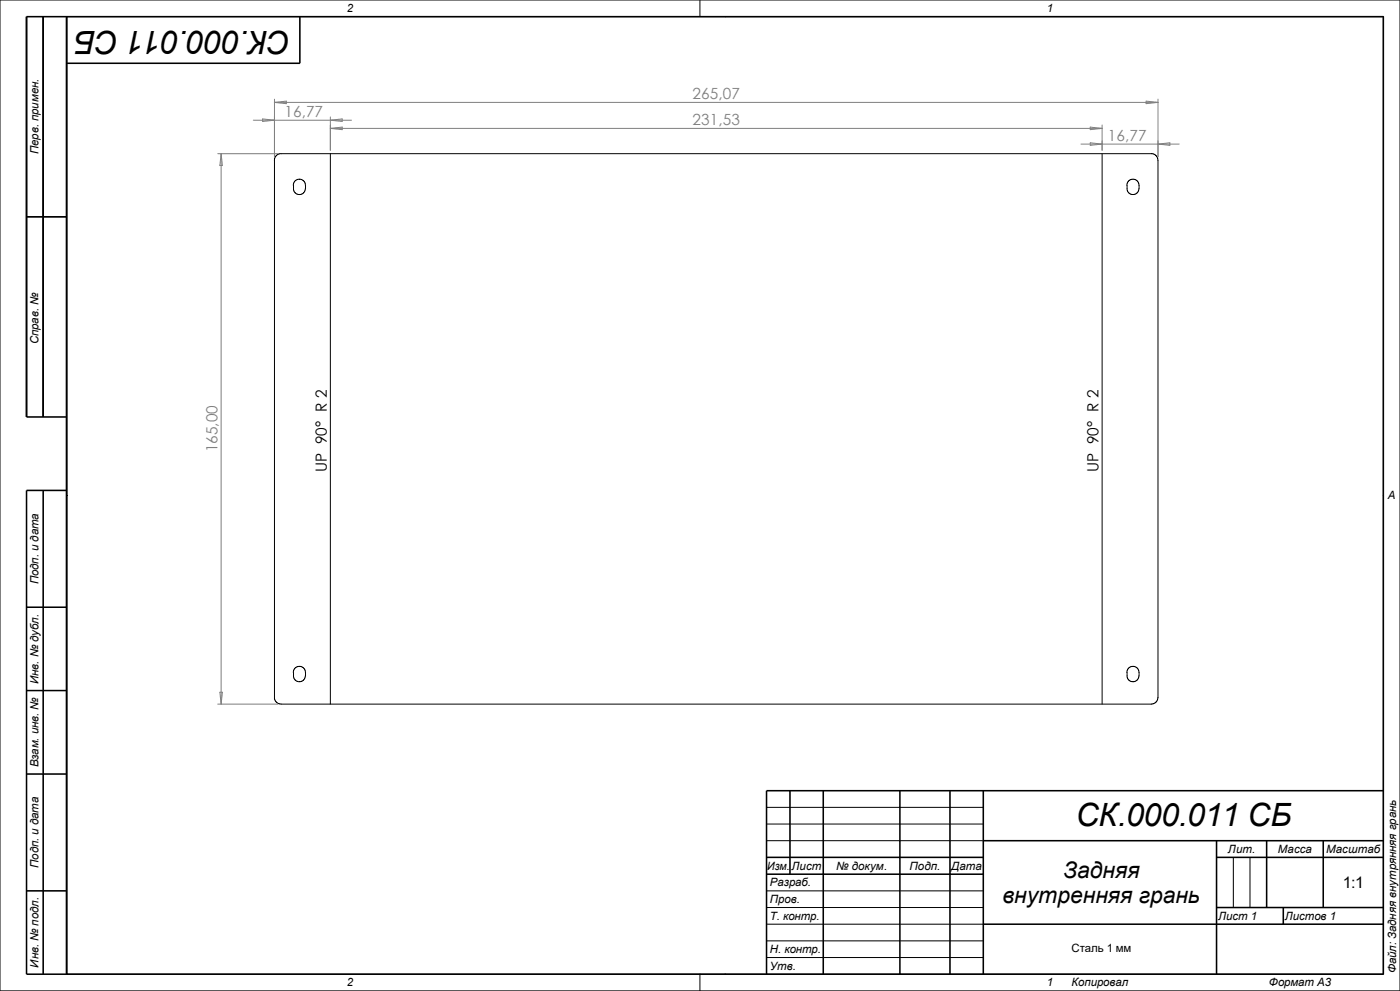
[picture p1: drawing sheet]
<svg xmlns="http://www.w3.org/2000/svg" width="420mm" height="297mm" viewBox="0 0 420 297" stroke-linecap="round" stroke-linejoin="round" font-family="sans-serif">
<g fill="none" stroke="#000" stroke-width=".3">
<path d="M0 0h420v297h-420zM20 5h395v287h-395zM210 0v5M217.5 5h.1M82.3 48l.5-1.3 1.1-.6 261.5-.1 1.1 .4 .5 .5 .4 1.1v161l-.4 1.1-.5 .6-1.1 .3h-261.1l-1.1-.3-.6-.6-.3-.7v-161.4M88 55.5l.1-.6 .6-.8 .8-.4 .8 .1 .6 .3 .6 .8 .2 1.7M88.1 55.5v1.7l.5 .7 .7 .4h.9l.8-.4 .5-.7 .1-.6M99.1 46.1v164.9M330.6 46.1v164.9M338.1 55.5l.1 1.7 .8 .9 1.4 .2 1-.9 .3-.8v-1.4l-.8-1.2-1-.3-1 .3-.6 .5-.3 1M8 65h12M20 148.5h.1"/>
<path d="M415 148.5h.1M88 201.5l.1-.6 .6-.8 .8-.4 .8 .1 .6 .3 .6 .8 .2 1.7M88.1 201.5v1.7l.5 .7 .7 .4h.9l.8-.4 .5-.7 .1-.6M338.1 201.5l.1 1.7 .8 .9 1.4 .2 1-.8 .3-.9v-1.4l-.8-1.2-1-.3-1 .3-.6 .5-.3 1M230 242h65M230 247h65M230 252h65M370 257v15M375 257v15M230 267h65M230 272h65M230 277h65"/>
<path d="M210 292v5M217.5 292h.1M230 282h65M230 287h65"/>
</g>
<g fill="none" stroke="#000" stroke-width=".47">
<path d="M13 5v120M20 5v287M90 5v14h-70M8 65h12M20 125h-12v-120h407v287h-407v-145h12M13 147v145M8 182h12M8 207h12M8 232h12M237 237v25M247 237v55M270 237v55"/>
<path d="M285 237v55M295 237v55M415 237h-185v55M230 257h65M295 252h120M365 257h50M365 252v40M380 252v20M397 252v20M8 267h12M230 262h65M295 277h120"/>
<path d="M365 272h50M385 272v5"/>
</g>
<g fill="none" stroke="#808080" stroke-width=".3">
<path d="M76 36h29.5M78.8 35.6l3.5 .4-3.5 .4zM82.3 29.7v17.3M82.3 30.7l3.6-.4v.8zM82.3 30.7h265.1M99.1 35.1v9.9M99.1 36l3.6-.4v.8zM99.1 38.5l3.6-.4v.8zM99.1 38.5h231.5M327.1 38.1l3.5 .4-3.5 .4zM330.6 37.5v7.5M343.8 30.3l3.6 .4-3.6 .4z"/>
<path d="M347.4 29.7v17.3M65.3 46.1h18.1M66.3 46.1v164.9M66.3 46.1l.4 3.5h-.7zM324.3 43.2h29.4M327.1 42.8l3.5 .4-3.5 .4zM347.4 43.2l3.5-.4v.8zM65.3 211h18.1M66 207.5h.7l-.4 3.5z"/>
</g>
<g font-size="9.6">
<text x="87.3" y="9.3" transform="rotate(-180 87.3 9.3)">СК.000.011 СБ</text>
<text x="322.7" y="247.7">СК.000.011 СБ</text>
</g>
<g font-size="6.9">
<text x="318.9" y="263.1">Задняя</text>
<text x="300.7" y="270.6">внутренняя грань</text>
</g>
<text font-size="4.8" x="402.8" y="266.1">1:1</text>
<g font-size="4.6" fill="#808080">
<text x="207.7" y="29.8">265,07</text>
<text x="85.3" y="35.1">16,77</text>
<text x="207.7" y="37.5">231,53</text>
<text x="332.3" y="42.2">16,77</text>
<text x="65.2" y="135.6" transform="rotate(-90 65.2 135.6)">165,00</text>
</g>
<g font-size="4.6">
<text x="98" y="141.6" transform="rotate(-90 98 141.6)">UP 90° R 2</text>
<text x="329.5" y="141.6" transform="rotate(-90 329.5 141.6)">UP 90° R 2</text>
</g>
<g font-size="3.4">
<text x="104" y="3.6">2</text>
<text x="314" y="3.6">1</text>
<text x="11.6" y="46.2" transform="rotate(-90 11.6 46.2)">Перв. примен.</text>
<text x="11.6" y="103.2" transform="rotate(-90 11.6 103.2)">Справ. №</text>
<text x="416.3" y="149.6">A</text>
<text x="11.6" y="175.1" transform="rotate(-90 11.6 175.1)">Подп. и дата</text>
<text x="11.6" y="205" transform="rotate(-90 11.6 205)">Инв. № дубл.</text>
<text x="11.6" y="230" transform="rotate(-90 11.6 230)">Взам. инв. №</text>
<text x="368.4" y="255.6">Лит.</text>
<text x="383.3" y="255.6">Масса</text>
<text x="397.8" y="255.6">Масштаб</text>
<text x="11.6" y="260.1" transform="rotate(-90 11.6 260.1)">Подп. и дата</text>
<text x="230.2" y="260.6">Изм.</text>
<text x="237.4" y="260.6">Лист</text>
<text x="250.8" y="260.6">№ докум.</text>
<text x="272.8" y="260.6">Подп.</text>
<text x="285.3" y="260.6">Дата</text>
<text x="231" y="265.6">Разраб.</text>
<text x="231" y="275.6">Т. контр.</text>
<text x="231" y="270.6">Пров.</text>
<text x="365.5" y="275.6">Лист 1</text>
<text x="385.5" y="275.6">Листов 1</text>
<text x="231" y="285.6">Н. контр.</text>
<text x="321.4" y="285.3">Сталь 1 мм</text>
<text x="11.6" y="290" transform="rotate(-90 11.6 290)">Инв. № подл.</text>
<text x="231" y="290.6">Утв.</text>
<text x="418.8" y="291.7" transform="rotate(-90 418.8 291.7)">Файл: Задняя внутрянняя грань</text>
<text x="104" y="295.6">2</text>
<text x="314" y="295.6">1</text>
<text x="321.4" y="295.6">Копировал</text>
<text x="380.7" y="295.6">Формат А3</text>
</g>
</svg>
